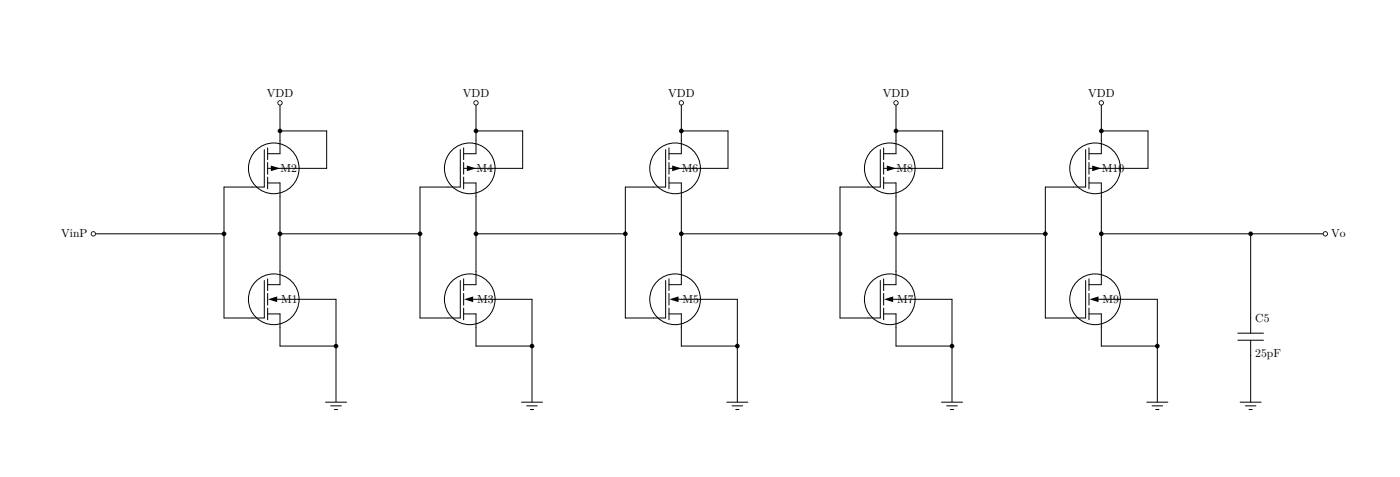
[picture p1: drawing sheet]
<svg xmlns="http://www.w3.org/2000/svg" width="847mm" height="288mm" viewBox="0 0 847 288" stroke-linecap="round" stroke-linejoin="round" font-family="sans-serif">
<g fill="none" stroke="#000" stroke-width=".6">
<path d="M169 62v23M169 79h29v23h-29M288 79h28v23h-28M288 62v23M412 79h28v23h-28M412 62v23M542 79h28v23h-28M542 62v23M666 79h28v23h-28M666 62v23M152 113h-17v79h17M169 119v45"/>
<path d="M271 113h-17v79h17M288 119v45M395 113h-17v79h17M412 119v45M525 113h-17v79h17M542 119v45M649 113h-17v79h17M666 119v45M56 141h79M169 141h85M288 141h90M412 141h96"/>
<path d="M542 141h90M666 141h136M756 141v51M169 198v11h34M169 181h34v62M288 198v11h34M288 181h34v62M412 198v11h34M412 181h34v62M542 198v11h34M542 181h34v62M666 198v11h34"/>
<path d="M666 181h34v62M756 214v29"/>
</g>
<g fill="#000">
<circle cx="169" cy="79" r="1.4"/>
<circle cx="288" cy="79" r="1.4"/>
<circle cx="412" cy="79" r="1.4"/>
<circle cx="542" cy="79" r="1.4"/>
<circle cx="666" cy="79" r="1.4"/>
<circle cx="135" cy="141" r="1.4"/>
<circle cx="169" cy="141" r="1.4"/>
<circle cx="254" cy="141" r="1.4"/>
<circle cx="288" cy="141" r="1.4"/>
<circle cx="378" cy="141" r="1.4"/>
<circle cx="412" cy="141" r="1.4"/>
<circle cx="508" cy="141" r="1.4"/>
<circle cx="542" cy="141" r="1.4"/>
<circle cx="632" cy="141" r="1.4"/>
<circle cx="666" cy="141" r="1.4"/>
<circle cx="756" cy="141" r="1.4"/>
<circle cx="203" cy="209" r="1.4"/>
<circle cx="322" cy="209" r="1.4"/>
<circle cx="446" cy="209" r="1.4"/>
<circle cx="576" cy="209" r="1.4"/>
<circle cx="700" cy="209" r="1.4"/>
</g>
<circle cx="56" cy="141" r="1.3" fill="#fff"/>
<path d="M55 141a1.5 1.5 0 0 1 3 0 1.5 1.5 0 0 1-3 0zM55 141a1.6 1.6 0 0 0 3 0 1.6 1.6 0 0 0-3 0z" fill-rule="evenodd" fill="#000"/>
<path d="M197 243h13M200 245h6M202 247h2" fill="none" stroke="#000" stroke-width=".6"/>
<circle cx="169" cy="62" r="1.3" fill="#fff"/>
<path d="M168 62a1.1 1.1 0 0 1 2 0 1.1 1.1 0 0 1-2 0zM168 62a1.6 1.6 0 0 0 3 0 1.6 1.6 0 0 0-3 0z" fill-rule="evenodd" fill="#000"/>
<path d="M315 243h13M319 245h6M321 247h2" fill="none" stroke="#000" stroke-width=".6"/>
<circle cx="288" cy="62" r="1.3" fill="#fff"/>
<path d="M287 62a1.1 1.1 0 0 1 2 0 1.1 1.1 0 0 1-2 0zM286 62a1.6 1.6 0 0 0 3 0 1.6 1.6 0 0 0-3 0z" fill-rule="evenodd" fill="#000"/>
<path d="M440 243h12M443 245h6M445 247h2" fill="none" stroke="#000" stroke-width=".6"/>
<circle cx="412" cy="62" r="1.3" fill="#fff"/>
<path d="M411 62a1.1 1.1 0 0 1 2 0 1.1 1.1 0 0 1-2 0zM410 62a2 2 0 0 0 4 0 2 2 0 0 0-4 0z" fill-rule="evenodd" fill="#000"/>
<path d="M569 243h13M573 245h6M575 247h2" fill="none" stroke="#000" stroke-width=".6"/>
<circle cx="542" cy="62" r="1.3" fill="#fff"/>
<path d="M541 62a1.1 1.1 0 0 1 2 0 1.1 1.1 0 0 1-2 0zM540 62a1.6 1.6 0 0 0 3 0 1.6 1.6 0 0 0-3 0z" fill-rule="evenodd" fill="#000"/>
<path d="M694 243h12M697 245h6M699 247h2" fill="none" stroke="#000" stroke-width=".6"/>
<circle cx="666" cy="62" r="1.3" fill="#fff"/>
<path d="M665 62a1.1 1.1 0 0 1 2 0 1.1 1.1 0 0 1-2 0zM664 62a2 2 0 0 0 4 0 2 2 0 0 0-4 0z" fill-rule="evenodd" fill="#000"/>
<path d="M750 243h13M753 245h7M755 247h2" fill="none" stroke="#000" stroke-width=".6"/>
<circle cx="802" cy="141" r="1.3" fill="#fff"/>
<g fill="#000">
<path d="M164 100l5 2-5 1z" fill-rule="evenodd"/>
<path d="M282 100l6 2-6 1z" fill-rule="evenodd"/>
<path d="M407 100l5 2-5 1z" fill-rule="evenodd"/>
<path d="M536 100l6 2-6 1z" fill-rule="evenodd"/>
<path d="M661 100l5 2-5 1z" fill-rule="evenodd"/>
<path d="M800 141a1.5 1.5 0 0 1 3 0 1.5 1.5 0 0 1-3 0zM800 141a1.6 1.6 0 0 0 3 0 1.6 1.6 0 0 0-3 0z" fill-rule="evenodd"/>
<path d="M162 181l6-2v3z" fill-rule="evenodd"/>
<path d="M281 181l5-2v3z" fill-rule="evenodd"/>
<path d="M405 181l5-2v3z" fill-rule="evenodd"/>
<path d="M535 181l5-2v3z" fill-rule="evenodd"/>
<path d="M659 181l5-2v3z" fill-rule="evenodd"/>
</g>
<g fill="none" stroke="#000" stroke-width=".6">
<path d="M160 90v23h-8M162 89v7M162 98v7M162 93h7M169 85v8M278 90v23h-7M280 89v7M280 98v7M288 85v8h-8M403 90v23h-8M405 89v7M405 98v7"/>
<path d="M412 85v8h-7M532 90v23h-7M534 89v7M534 98v7M542 85v8h-8M657 90v23h-8M659 89v7M659 98v7M666 85v8h-7M162 107v7M162 110h7M162 102h7"/>
<path d="M169 110v9M280 107v7M280 110h8v9M280 102h8M405 107v7M405 110h7v9M405 102h7M534 107v7M534 110h8v9M534 102h8M659 107v7M659 110h7v9"/>
<path d="M659 102h7M160 169v23M162 168v7M162 177v7M162 172h7M169 164v8M278 169v23M280 168v7M280 177v7M288 164v8h-8M403 169v23M405 168v7"/>
<path d="M405 177v7M412 164v8h-7M532 169v23M534 168v7M534 177v7M542 164v8h-8M657 169v23M659 168v7M659 177v7M666 164v8h-7M152 192h8M162 186v7"/>
<path d="M162 189h7v9M168 181h1M271 192h7M280 186v7M280 189h8v9M286 181h2M395 192h8M405 186v7M405 189h7v9M410 181h2M525 192h7M534 186v7"/>
<path d="M534 189h8v9M540 181h2M649 192h8M659 186v7M659 189h7v9M664 181h2M756 192v9M749 201h15M749 205h15M756 205v9"/>
<circle cx="166" cy="102" r="15"/>
<circle cx="284" cy="102" r="15"/>
<circle cx="408" cy="102" r="15"/>
<circle cx="538" cy="102" r="15"/>
<circle cx="662" cy="102" r="15"/>
<circle cx="166" cy="181" r="15"/>
<circle cx="284" cy="181" r="15"/>
<circle cx="408" cy="181" r="15"/>
<circle cx="538" cy="181" r="15"/>
<circle cx="662" cy="181" r="15"/>
</g>
<g font-size="7.1">
<text x="161" y="59">VDD</text>
<text x="280" y="59">VDD</text>
<text x="404" y="59">VDD</text>
<text x="534" y="59">VDD</text>
<text x="658" y="59">VDD</text>
<text x="170" y="104">M2</text>
<text x="288" y="104">M4</text>
<text x="412" y="104">M6</text>
<text x="542" y="104">M8</text>
<text x="666" y="104">M10</text>
<text x="37" y="143">VinP</text>
<text x="805" y="143">Vo</text>
<text x="170" y="183">M1</text>
<text x="289" y="183">M3</text>
<text x="413" y="183">M5</text>
<text x="543" y="183">M7</text>
<text x="667" y="183">M9</text>
<text x="759" y="194">C5</text>
<text x="759" y="216">25pF</text>
</g>
</svg>
